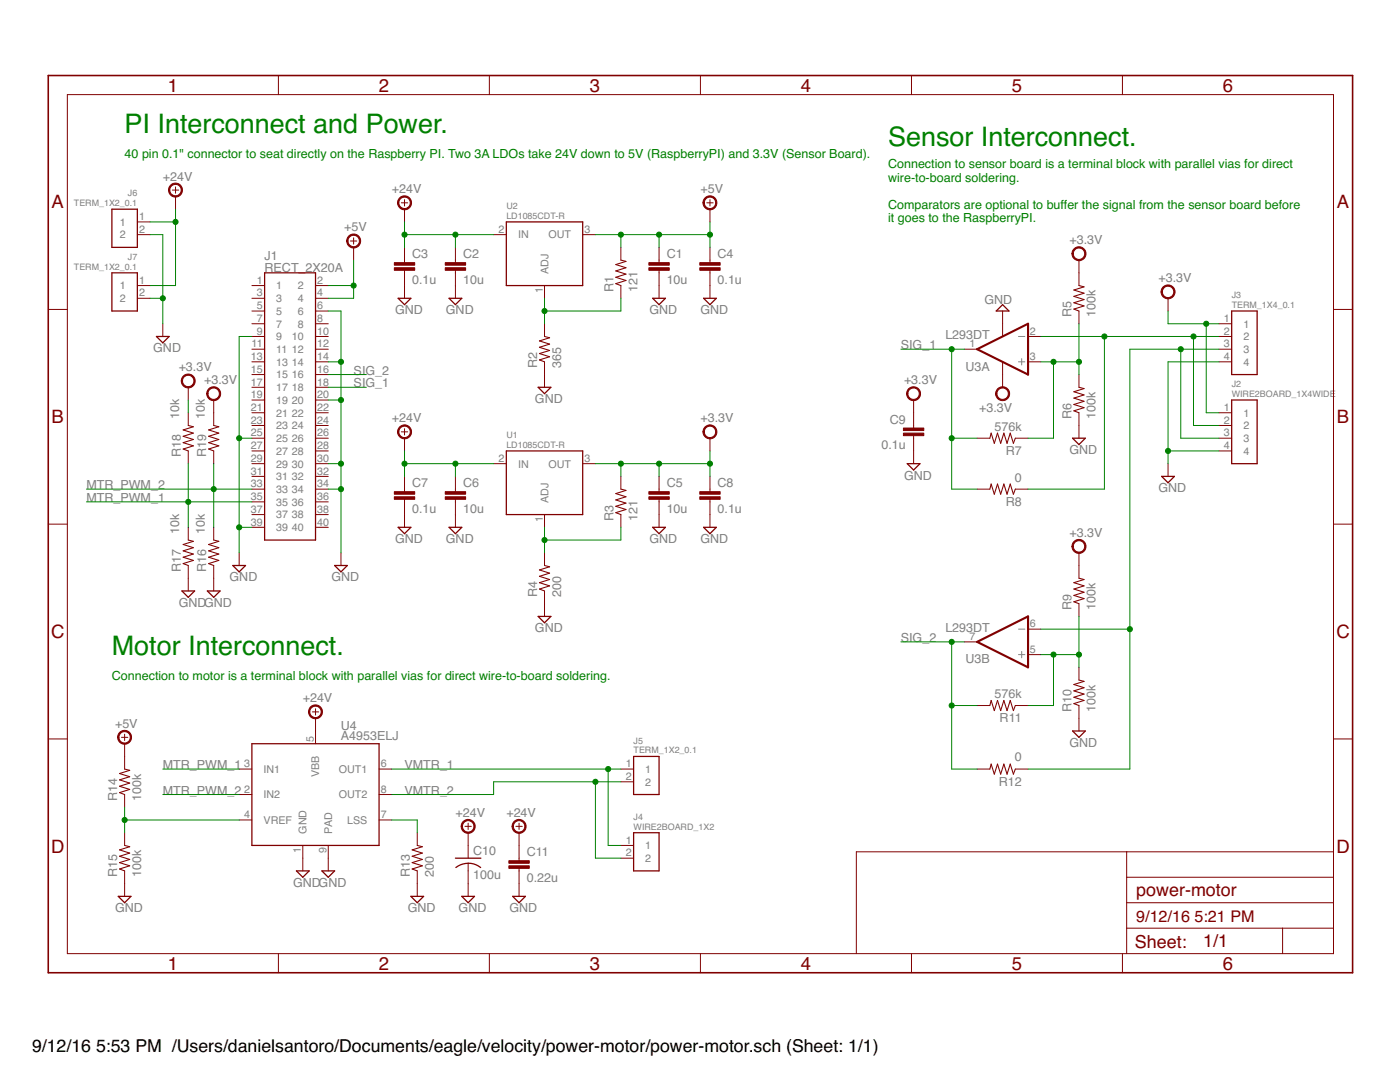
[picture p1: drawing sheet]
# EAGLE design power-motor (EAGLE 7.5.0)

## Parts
C1  10u  C0805  [C0805]
C2  10u  C0805  [C0805]
C3  0.1u  C0805  [C0805]
C4  0.1u  C0805  [C0805]
C5  10u  C0805  [C0805]
C6  10u  C0805  [C0805]
C7  0.1u  C0805  [C0805]
C8  0.1u  C0805  [C0805]
C9  0.1u  C0805  [C0805]
C10  100u  C-POL8  [CPOL-8]
C11  0.22u  C0805  [C0805]
J1  RECT_2X20A  [RECT_2X20_0.1]
J2  WIRE2BOARD_1X4WIDE  [WIRE2BOARD_1X4W]
J3  TERM_1X4_0.1  [TERM_1X4_0.1]
J4  WIRE2BOARD_1X2  [WIRE2BOARD_1X2]
J5  TERM_1X2_0.1  [TERM_1X2_0.1]
J6  TERM_1X2_0.1  [TERM_1X2_0.1]
J7  TERM_1X2_0.1  [TERM_1X2_0.1]
R1  121  R0805  [R0805]
R2  365  R0805  [R0805]
R3  121  R0805  [R0805]
R4  200  R0805  [R0805]
R5  100k  R0805  [R0805]
R6  100k  R0805  [R0805]
R7  576k  R0805  [R0805]
R8  0  R0805  [R0805]
R9  100k  R0805  [R0805]
R10  100k  R0805  [R0805]
R11  576k  R0805  [R0805]
R12  0  R0805  [R0805]
R13  200  R2512  [R2512]
R14  100k  R0805  [R0805]
R15  100k  R0805  [R0805]
R16  10k  R0805  [R0805]
R17  10k  R0805  [R0805]
R18  10k  R0805  [R0805]
R19  10k  R0805  [R0805]
U1  LD1085CDT-R  [TO252]
U2  LD1085CDT-R  [TO252]
U3  L293DT  [SOIC8]
U4  A4953ELJ  [SOIC8]

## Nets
+5V: C1.1 C4.1 J1.2 J1.4 R1.2 R14.2 U2.3(OUT)
+24V: C2.1 C3.1 C6.1 C7.1 C10.P$1 C11.1 J6.1 J7.1 U1.2(IN) U2.2(IN) U4.5(VBB)
GND: C1.2 C2.2 C3.2 C4.2 C5.2 C6.2 C7.2 C8.2 C9.2 C10.P$2 C11.2 J1.6 J1.9 J1.14 J1.20 J1.25 J1.30 J1.34 J1.39 J2.4 J3.4 J6.2 J7.2 R2.1 R4.1 R6.1 R10.1 R13.1 R15.1 R16.1 R17.1 U3.4(A:V-) U4.1(GND) U4.9(PAD)
MTR_PWM_1: J1.35 R17.2 R18.1 U4.3(IN1)
MTR_PWM_2: J1.33 R16.2 R19.1 U4.2(IN2)
N$1: R5.1 R6.2 R7.1 U3.3(A:+IN)
N$2: R1.1 R2.2 U2.1(ADJ)
N$3: J2.2 J3.2 R8.1 U3.2(A:-IN)
N$4: J2.3 J3.3 R12.1 U3.6(B:-IN)
N$5: R3.1 R4.2 U1.1(ADJ)
N$6: R14.1 R15.2 U4.4(VREF)
N$7: R13.2 U4.7(LSS)
N$8: R9.1 R10.2 R11.1 U3.5(B:+IN)
SIG_1: J1.18 R7.2 R8.2 U3.1(A:OUT)
SIG_2: J1.16 R11.2 R12.2 U3.7(B:OUT)
VDD: C5.1 C8.1 C9.1 J2.1 J3.1 R3.2 R5.2 R9.2 R18.2 R19.2 U1.3(OUT) U3.8(A:V+) ; supply symbol labelled +3.3V
VMTR_1: J4.1 J5.1 U4.6(OUT1)
VMTR_2: J4.2 J5.2 U4.8(OUT2)
Unconnected: J1.1 J1.3 J1.5 J1.7 J1.8 J1.10 J1.11 J1.12 J1.13 J1.15 J1.17 J1.19 J1.21 J1.22 J1.23 J1.24 J1.26 J1.27 J1.28 J1.29 J1.31 J1.32 J1.36 J1.37 J1.38 J1.40

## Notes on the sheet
- PI Interconnect and Power.
- Sensor Interconnect.
- 40 pin 0.1" connector to seat directly on the Raspberry PI. Two 3A LDOs take 24V down to 5V (RaspberryPI) and 3.3V (Sensor Board).
- Connection to sensor board is a terminal block with parallel vias for direct 
  wire-to-board soldering. 
  
  Comparators are optional to buffer the signal from the sensor board before 
  it goes to the RaspberryPI.
- Motor Interconnect.
- Connection to motor is a terminal block with parallel vias for direct wire-to-board soldering.
